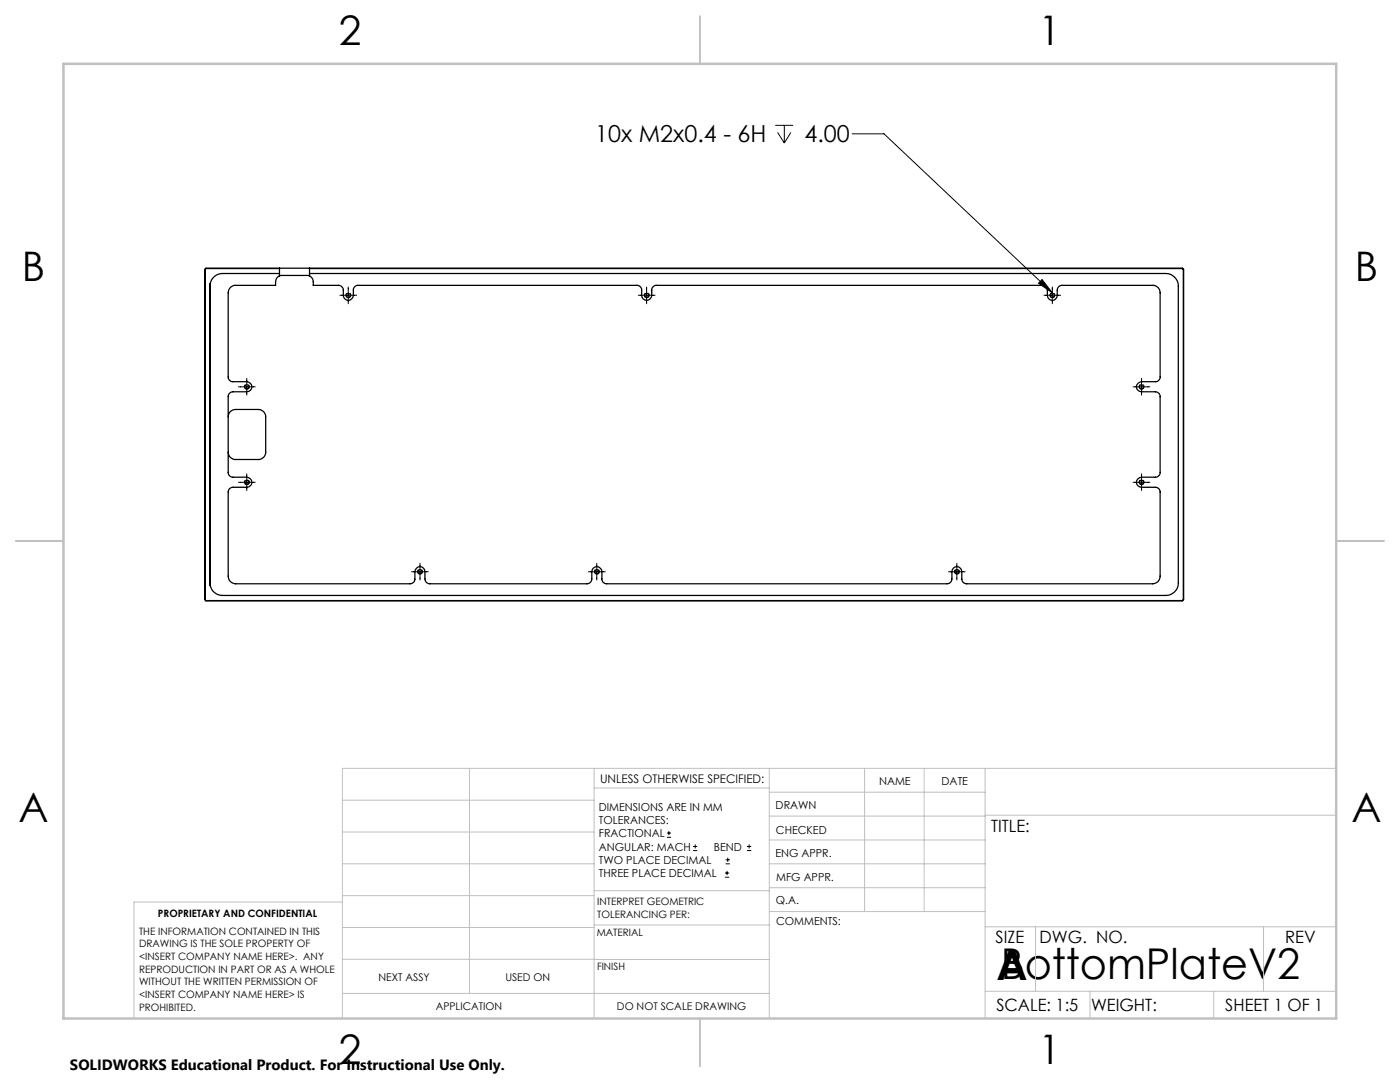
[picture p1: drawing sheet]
<svg xmlns="http://www.w3.org/2000/svg" width="279mm" height="216mm" viewBox="0 0 279 216" stroke-linecap="round" stroke-linejoin="round" font-family="sans-serif">
<g fill="none" stroke="#000" stroke-width=".2">
<path d="M154.7 25h3.6M155.2 26.4l1.3 2.1M156.5 25v3.5M157.8 26.4l-1.3 2.1M170.1 26.7h6.3l33.6 31.7M67.8 58.9h3.4M69.5 57.3v3.3M127.4 58.9h3.3M129 57.3v3.3M208 55.8l2 2.6-2.7-1.9zM208.4 58.9h3.3M210 57.3v3.3"/>
<path d="M47.6 77.2h3.3M49.2 75.5v3.3M226.1 77.2h3.4M227.8 75.5v3.3M47.6 96.2h3.3M49.2 94.5v3.4M226.1 96.2h3.4M227.8 94.5v3.4M82.1 114.1h3.4M83.8 112.4v3.3M117.4 114.1h3.4M119.1 112.4v3.3"/>
<path d="M189.3 114.1h3.3M191 112.4v3.3M133.1 167.1h.8M133.1 166.2h.8M133.5 165.8v.9M138.3 169.7h.8M138.3 168.9h.8M138.7 168.5v.8M144.7 175h.8M144.7 174.2h.8M144.8 172.4h.9M144.8 171.6h.9"/>
<path d="M145.1 173.8v.8M145.2 171.1v.9M149.1 169.7h.8M149.1 168.9h.8M149.5 168.5v.8"/>
</g>
<path d="M69.5 59.4a.5 .5 0 0 1-.4-.7 .5 .5 0 0 1 .8-.1 .5 .5 0 0 1-.3 .8h-.1M129.1 59.4a.5 .5 0 0 1-.5-.7 .5 .5 0 0 1 .9-.1 .5 .5 0 0 1-.3 .8h-.1M210 59.4a.5 .5 0 0 1-.4-.7 .5 .5 0 0 1 .8-.1 .5 .5 0 0 1-.3 .8h-.1M49.3 77.7a.5 .5 0 0 1-.5-.8 .5 .5 0 0 1 .9 0 .5 .5 0 0 1-.3 .7l-.1 .1M227.8 77.7a.5 .5 0 0 1-.4-.8 .5 .5 0 0 1 .8 0 .5 .5 0 0 1-.3 .7l-.1 .1M49.3 96.7a.5 .5 0 0 1-.5-.7 .5 .5 0 0 1 .9-.1 .5 .5 0 0 1-.3 .8h-.1M227.8 96.7a.5 .5 0 0 1-.4-.7 .5 .5 0 0 1 .8-.1 .5 .5 0 0 1-.3 .8h-.1M83.8 114.6a.5 .5 0 0 1-.4-.8 .5 .5 0 0 1 .8 0 .5 .5 0 0 1-.3 .7l-.1 .1M119.1 114.6a.5 .5 0 0 1-.4-.8 .5 .5 0 0 1 .8 0 .5 .5 0 0 1-.3 .7l-.1 .1M191 114.6a.5 .5 0 0 1-.5-.8 .5 .5 0 0 1 .9 0 .5 .5 0 0 1-.3 .7l-.1 .1" fill="none" stroke="#000" stroke-width=".2" stroke-dasharray="1.3 .6" stroke-linecap="butt"/>
<g fill="none" stroke="#c0c0c0" stroke-width=".2">
<path d="M68.3 159.7h50.3M93.7 153.3v44.9M118.6 153.3v49.9M118.6 157.2h34.9M153.5 153.3v49.9M153.5 158.1h43.1M172.5 153.3v28.6M184.4 153.3v28.6M196.6 153.3v49.9M266.7 153.3h-198.4v49.9M68.3 178.7h50.3M68.3 172.4h50.3"/>
<path d="M68.3 166h50.3M68.3 180h-41.6v23.2M118.6 177.7h35M153.5 167.6h43.1M153.5 162.8h43.1M153.5 172.4h43.1M153.5 177.1h43.1M196.6 162.7h70.1M68.3 198.2h85.2M68.3 191.4l85.2 .1M68.3 185.1h50.3M118.6 184.6h35"/>
<path d="M153.6 181.9h43M196.6 197.8h70.1M196.6 184.9h70.1M206.7 184.9v12.9M217.5 197.8v5.4M242.2 197.8v5.4M252.2 184.9v12.9"/>
</g>
<path d="M139.7 3.2v9.5M3.1 107.9h9.6M266.7 107.9h9.5M139.7 203.2v9.6" fill="none" stroke="#c0c0c0" stroke-width=".25"/>
<path d="M12.7 12.7h254v190.5h-254z" fill="none" stroke="#c0c0c0" stroke-width=".5"/>
<path d="M208 55.8l2 2.6-2.7-1.9z" fill="#000"/>
<g fill="none" stroke="#000" stroke-width=".25">
<path d="M40.9 53.7v66M41.1 53.6l-.2 .1M41.1 53.6h14.7M41.1 53.6h194.9M41.9 56.6v60.2M55.8 54.6h-11.4a2.53 2.53 0 0 0-2.5 2M55.8 55.1a1.24 1.24 0 0 0-.8 1.1v.7h-8a1.45 1.45 0 0 0-1.5 1.5v16.8a.96 .96 0 0 0 1 1h2.7a1.01 1.01 0 0 1 1.1 1 1.01 1.01 0 0 1-1.1 1h-2.7a.96 .96 0 0 0-1 .9v15.2a.96 .96 0 0 0 1 .9h2.7a1.01 1.01 0 0 1 1.1 1 1.01 1.01 0 0 1-1.1 1h-2.7a.96 .96 0 0 0-1 1v16.8a1.51 1.51 0 0 0 1.5 1.5h34.8a.96 .96 0 0 0 1-1v-1.4a1.01 1.01 0 0 1 1-1 1.01 1.01 0 0 1 1 1v1.4a.96 .96 0 0 0 1 1h31.4a.96 .96 0 0 0 .9-1v-1.4a1.01 1.01 0 0 1 1-1 1.01 1.01 0 0 1 1 1v1.4a.96 .96 0 0 0 1 1h67.9a.96 .96 0 0 0 1-1v-1.4a.99 .99 0 0 1 1-1 .99 .99 0 0 1 .9 1v1.4a.96 .96 0 0 0 1 1h37.1a1.51 1.51 0 0 0 1.5-1.5v-16.8a.96 .96 0 0 0-.9-1h-2.8a1.01 1.01 0 0 1-1-1 1.01 1.01 0 0 1 1-1h2.8a.96 .96 0 0 0 .9-.9v-15.2a.96 .96 0 0 0-.9-.9h-2.8a1.01 1.01 0 0 1-1-1 1.01 1.01 0 0 1 1-1h2.8a.96 .96 0 0 0 .9-1v-16.8a1.45 1.45 0 0 0-1.5-1.5h-18.1a.96 .96 0 0 0-.9 1v1a.99 .99 0 0 1-1 1 .99 .99 0 0 1-1-1v-1a.96 .96 0 0 0-.9-1h-77.1a.96 .96 0 0 0-.9 1v1a1.01 1.01 0 0 1-1 1 1.01 1.01 0 0 1-1-1v-1a.96 .96 0 0 0-1-1h-55.6a.96 .96 0 0 0-1 1v1a1.01 1.01 0 0 1-1 1 1.01 1.01 0 0 1-1-1v-1a.96 .96 0 0 0-.9-1h-5.1v-.7a1.29 1.29 0 0 0-.7-1.1M55.8 55.1l.2-.1h5.5l.3 .1M55.8 53.5v1.6M61.8 54.6h170.9a2.53 2.53 0 0 1 2.5 2.5v59.2a2.47 2.47 0 0 1-2.5 2.5h-188.3a2.54 2.54 0 0 1-2.5-2M61.8 53.5v1.6M61.8 53.6h174.2"/>
<path d="M236 53.6l.1 .1M236.1 53.7v66M45.5 83.2a1.45 1.45 0 0 1 1.5-1.5h4.5a1.45 1.45 0 0 1 1.5 1.5v7a1.45 1.45 0 0 1-1.5 1.5h-4.5a1.45 1.45 0 0 1-1.5-1.5M40.9 119.7l.2 .1M41.1 119.8h194.9M236.1 119.7l-.1 .1"/>
<circle cx="69.5" cy="58.9" r=".41"/>
<circle cx="129.1" cy="58.9" r=".41"/>
<circle cx="210" cy="58.9" r=".41"/>
<circle cx="49.3" cy="77.2" r=".4"/>
<circle cx="227.8" cy="77.2" r=".39"/>
<circle cx="49.3" cy="96.2" r=".4"/>
<circle cx="227.8" cy="96.2" r=".39"/>
<circle cx="83.8" cy="114.1" r=".39"/>
<circle cx="119.1" cy="114.1" r=".4"/>
<circle cx="191" cy="114.1" r=".4"/>
</g>
<g font-size="8.5">
<text x="198.9" y="195.5">A</text>
<text x="199.8" y="195.4">BottomPlateV2</text>
</g>
<g font-size="8.1">
<text x="67.6" y="8.9">2</text>
<text x="207.3" y="8.9">1</text>
<text x="4.4" y="56.1">B</text>
<text x="270.4" y="56.1">B</text>
<text x="3.7" y="164.1">A</text>
<text x="269.7" y="164.1">A</text>
<text x="67.6" y="212.4">2</text>
<text x="207.3" y="212.4">1</text>
</g>
<g font-size="4.7">
<text x="118.8" y="28.4">10x M2x0.4 - 6H</text>
<text x="160.6" y="28.4">4.00</text>
</g>
<g font-size="3.4">
<text x="197.8" y="166">TITLE:</text>
<text x="198.7" y="188.1">SIZE</text>
<text x="207.5" y="188.1">DWG. NO.</text>
<text x="256.5" y="188.2">REV</text>
<text x="198.8" y="201.7">SCALE: 1:5</text>
<text x="217.7" y="201.8">WEIGHT:</text>
<text x="244.5" y="201.7">SHEET 1 OF 1</text>
</g>
<text font-size="3" x="14" y="213.5">SOLIDWORKS Educational Product. For Instructional Use Only.</text>
<text font-size="2.4" x="119.8" y="156.2">UNLESS OTHERWISE SPECIFIED:</text>
<g font-size="2.2">
<text x="119.5" y="161.8">DIMENSIONS ARE IN MM</text>
<text x="154.8" y="161.4">DRAWN</text>
<text x="175.4" y="156.6">NAME</text>
<text x="187.9" y="156.7">DATE</text>
<text x="119.5" y="164.4">TOLERANCES:</text>
<text x="119.5" y="167.1">FRACTIONAL</text>
<text x="154.9" y="166.3">CHECKED</text>
<text x="119.5" y="169.7">ANGULAR: MACH</text>
<text x="119.5" y="172.4">TWO PLACE DECIMAL</text>
<text x="142.5" y="169.7">BEND</text>
<text x="154.8" y="171">ENG APPR.</text>
<text x="119.5" y="175">THREE PLACE DECIMAL</text>
<text x="154.9" y="175.7">MFG APPR.</text>
<text x="154.9" y="180.4">Q.A.</text>
<text x="154.9" y="184.6">COMMENTS:</text>
</g>
<g font-size="2.1">
<text x="75.5" y="195.7">NEXT ASSY</text>
<text x="100.9" y="195.7">USED ON</text>
<text x="86.9" y="201.5">APPLICATION</text>
<text x="123.1" y="201.6">DO NOT SCALE DRAWING</text>
</g>
<g font-size="2">
<text x="31.5" y="182.9">PROPRIETARY AND CONFIDENTIAL</text>
<text x="119.2" y="180.6">INTERPRET GEOMETRIC</text>
<text x="119.2" y="183.1">TOLERANCING PER:</text>
<text x="27.8" y="186.5">THE INFORMATION CONTAINED IN THIS</text>
<text x="27.8" y="189">DRAWING IS THE SOLE PROPERTY OF</text>
<text x="27.8" y="191.6">&lt;INSERT COMPANY NAME HERE&gt;. ANY</text>
<text x="119.1" y="186.7">MATERIAL</text>
<text x="27.8" y="194.1">REPRODUCTION IN PART OR AS A WHOLE</text>
<text x="27.8" y="196.6">WITHOUT THE WRITTEN PERMISSION OF</text>
<text x="119.1" y="193.5">FINISH</text>
<text x="27.8" y="199.1">&lt;INSERT COMPANY NAME HERE&gt; IS</text>
<text x="27.8" y="201.7">PROHIBITED.</text>
</g>
</svg>
